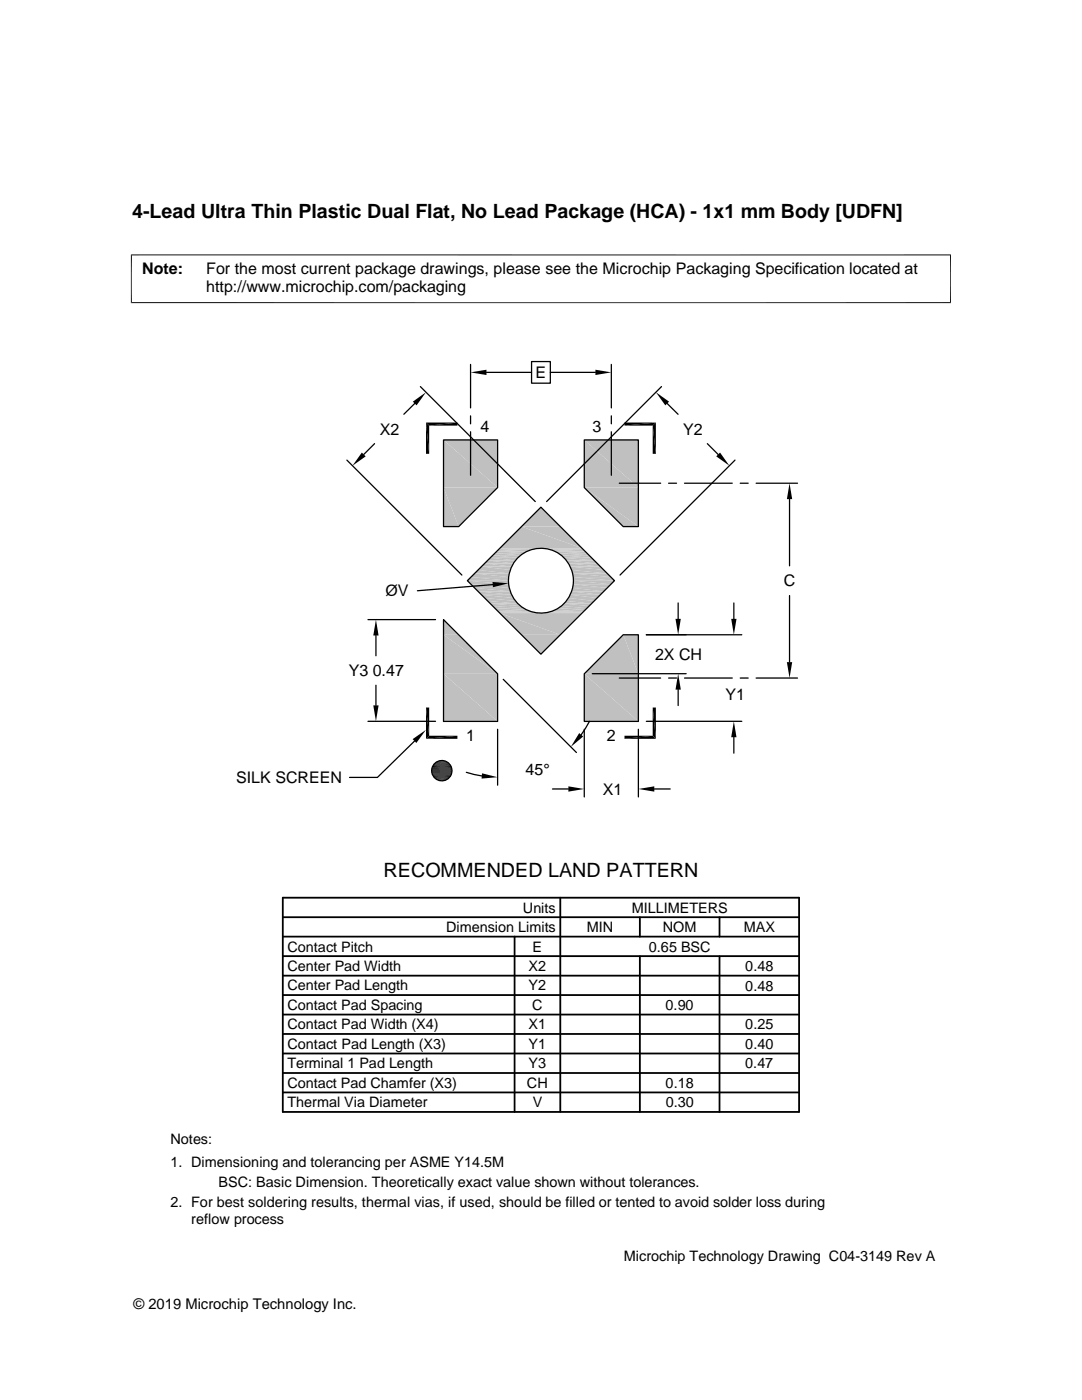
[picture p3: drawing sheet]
<svg xmlns="http://www.w3.org/2000/svg" width="216mm" height="279mm" viewBox="0 0 216 279" stroke-linecap="round" stroke-linejoin="round" font-family="sans-serif">
<g fill="#c0c0c0">
<path d="M116.6 87.8l10.8 9.5h-10.8z"/>
<path d="M116.6 87.8h10.8v9.5z"/>
<path d="M88.5 87.8l10.8 9.5h-10.8z"/>
<path d="M88.5 87.8h10.8v9.5z"/>
<path d="M107.9 101.2l3.9 3.9h-7.7z"/>
<path d="M116.6 97.3l10.8 7.8h-3z"/>
<path d="M116.6 97.3h10.8v7.8z"/>
<path d="M88.5 97.3l3 7.8h-3z"/>
<path d="M88.5 97.3h10.8l-7.8 7.8z"/>
<path d="M104.1 105.1l12 4.3h-16.3z"/>
<path d="M104.1 105.1h7.7l4.3 4.3z"/>
</g>
<path d="M99.4 109.7h7.1M99.6 109.5h7.6M99.7 109.4h16.5M108.7 109.5h7.6M109.4 109.7h7.1" fill="none" stroke="#c0c0c0" stroke-width=".2"/>
<path d="M99.1 109.9h6.7M110.1 109.9h6.7" fill="none" stroke="#c0c0c0" stroke-width=".28"/>
<path d="M98.8 110.2h6.3M110.7 110.2h6.4" fill="none" stroke="#c0c0c0" stroke-width=".36"/>
<path d="M98.3 110.6h6.2M111.4 110.6h6.1" fill="none" stroke="#c0c0c0" stroke-width=".42"/>
<g fill="#c0c0c0">
<path d="M112 110.8l6 .5h-5.5z"/>
<path d="M112 110.8h5.5l.5 .5z"/>
<path d="M98.3 110.8l5.1 .5h-5.5z"/>
<path d="M98.3 110.8h5.6l-.5 .5z"/>
<path d="M112.5 111.3l6.1 .5h-5.6z"/>
<path d="M112.5 111.3h5.5l.6 .5z"/>
<path d="M97.3 111.8l.6-.5 5 .5z"/>
<path d="M97.9 111.3h5.5l-.5 .5z"/>
<path d="M113 111.8l6.2 .6h-5.8z"/>
<path d="M113 111.8h5.6l.6 .6z"/>
<path d="M97.3 111.8l5.1 .6h-5.7z"/>
<path d="M97.3 111.8h5.6l-.5 .6z"/>
<path d="M113.4 112.4l6.4 .7h-6z"/>
<path d="M113.4 112.4h5.8l.6 .7z"/>
<path d="M96.7 112.4l5.4 .7h-6z"/>
<path d="M96.7 112.4h5.7l-.3 .7z"/>
<path d="M113.8 113.1l6.7 .6h-6.4z"/>
<path d="M113.8 113.1h6l.7 .6z"/>
<path d="M96.1 113.1l5.7 .6h-6.4z"/>
<path d="M96.1 113.1h6l-.3 .6z"/>
<path d="M114.1 113.7l7.1 .7h-6.9z"/>
<path d="M114.1 113.7h6.4l.7 .7z"/>
<path d="M95.4 113.7l6.2 .7h-6.9z"/>
<path d="M95.4 113.7h6.4l-.2 .7z"/>
<path d="M114.3 114.4l7.6 .8h-7.5z"/>
<path d="M114.3 114.4h6.9l.7 .8z"/>
<path d="M94.7 114.4l6.8 .8h-7.5z"/>
<path d="M94.7 114.4h6.9l-.1 .8z"/>
<path d="M114.4 115.2l8.2 .7h-8.2z"/>
<path d="M114.4 115.2h7.5l.7 .7z"/>
<path d="M93.3 115.9l.7-.7 7.5 .7z"/>
<path d="M94 115.2h7.5v.7z"/>
<path d="M114.4 115.9l7.5 .7h-7.5z"/>
<path d="M114.4 115.9h8.2l-.7 .7z"/>
<path d="M93.3 115.9l8.2 .7h-7.5z"/>
<path d="M93.3 115.9h8.2v.7z"/>
<path d="M114.4 116.6l6.8 .7h-6.9z"/>
<path d="M114.4 116.6h7.5l-.7 .7z"/>
<path d="M94 116.6l7.6 .7h-6.9z"/>
<path d="M94 116.6h7.5l.1 .7z"/>
<path d="M114.3 117.3l6.2 .7h-6.4z"/>
<path d="M114.3 117.3h6.9l-.7 .7z"/>
<path d="M94.7 117.3l7.1 .7h-6.4z"/>
<path d="M94.7 117.3h6.9l.2 .7z"/>
<path d="M114.1 118l5.7 .7h-6z"/>
<path d="M114.1 118h6.4l-.7 .7z"/>
<path d="M95.4 118l6.7 .7h-6z"/>
<path d="M95.4 118h6.4l.3 .7z"/>
<path d="M113.8 118.7l5.4 .6h-5.8z"/>
<path d="M113.8 118.7h6l-.6 .6z"/>
<path d="M96.1 118.7l6.3 .6h-5.7z"/>
<path d="M96.1 118.7h6l.3 .6z"/>
<path d="M113.4 119.3l5.2 .6h-5.6z"/>
<path d="M113.4 119.3h5.8l-.6 .6z"/>
<path d="M96.7 119.3l6.2 .6h-5.6z"/>
<path d="M96.7 119.3h5.7l.5 .6z"/>
<path d="M113 119.9l5 .6h-5.5z"/>
<path d="M113 119.9h5.6l-.6 .6z"/>
<path d="M97.3 119.9l6.1 .6h-5.5z"/>
<path d="M97.3 119.9h5.6l.5 .6z"/>
<path d="M112 120.9l.5-.4 5 .4z"/>
<path d="M112.5 120.5h5.5l-.5 .4z"/>
<path d="M97.9 120.5l6 .4h-5.6z"/>
<path d="M97.9 120.5h5.5l.5 .4z"/>
</g>
<path d="M98.3 121.2h6.2M111.4 121.2h6.1" fill="none" stroke="#c0c0c0" stroke-width=".42"/>
<path d="M98.8 121.5h6.3M110.7 121.5h6.4" fill="none" stroke="#c0c0c0" stroke-width=".36"/>
<path d="M99.1 121.9h6.7M110.1 121.9h6.7" fill="none" stroke="#c0c0c0" stroke-width=".28"/>
<path d="M99.4 122.1h7.1M99.6 122.3h7.6M99.7 122.3h16.5M108.7 122.3h7.6M109.4 122.1h7.1" fill="none" stroke="#c0c0c0" stroke-width=".2"/>
<g fill="#c0c0c0">
<path d="M88.5 123.7l3 3h-3z"/>
<path d="M104.1 126.7h7.7l-3.9 3.9z"/>
<path d="M99.8 122.4l12 4.3h-7.7z"/>
<path d="M99.8 122.4h16.3l-4.3 4.3z"/>
<path d="M124.4 126.7l3 7.8h-10.8z"/>
<path d="M124.4 126.7h3v7.8z"/>
<path d="M88.5 126.7l10.8 7.8h-10.8z"/>
<path d="M88.5 126.7h3l7.8 7.8z"/>
<path d="M116.6 134.5l10.8 9.5h-10.8z"/>
<path d="M116.6 134.5h10.8v9.5z"/>
<path d="M88.5 134.5l10.8 9.5h-10.8z"/>
<path d="M88.5 134.5h10.8v9.5z"/>
</g>
<g fill="none" stroke="#000" stroke-width=".25">
<path d="M83.9 77.2l22.9 22.9M93.9 72.7v8.7M97.1 74.3h9M106.1 72.2h3.7v4.3h-3.7zM109.8 74.3h9M122 72.7v8.7M132 77.2l-22.9 22.9M69.2 91.8l23 23M74.7 88.5l-2.1 2.2M82.8 80.5l-2.2 2.2M88.5 87.8h10.8v9.5l-7.8 7.8h-3zM93.9 83v1.6"/>
<path d="M93.9 86.2v8.6M116.6 87.8h10.8v17.3h-3l-7.8-7.8zM122 83v1.6M122 86.2v8.6M123.6 96.4h8.2M133.1 80.5l2.2 2.2M133.4 96.4h1.6M136.6 96.4h9.5M141.1 88.5l2.2 2.2M146.7 91.8l-23 23M147.7 96.4h1.6M150.9 96.4h8.2"/>
<path d="M157.5 99.6v13.3M98.3 116.7l-15 1.2M107.9 101.2l14.7 14.7-14.7 14.7-14.6-14.7zM157.5 118.9v13.2M73.4 123.7h13.5M75 126.8v4.1M75 136.8v4M88.5 123.7l10.8 10.8v9.5h-10.8zM100.4 135.6l14.6 14.6M118.2 134.5h18.7M123.6 135.3h8.2M124.4 126.7h3v17.3h-10.8v-9.5z"/>
<path d="M129 126.7h19M133.4 135.3h1.6M135.3 120.3v3.2M135.3 137.6v3.2M136.6 135.3h9.5M146.4 120.3v3.2M147.7 135.3h1.6M150.9 135.3h8.2M73.4 144h13.5M82.7 147.9l-7.4 7.3h-5.6M93 154.1l3.1 .8M99.3 145.5v11.2"/>
<path d="M110.2 157.5h3.2M116.6 145.5v13.5M117.6 144l-1.6 2.6M127.4 145.5v13.5M129 144h19M130.6 157.5h3.1M146.4 147.1v3.2"/>
<circle cx="107.9" cy="115.9" r="6.5"/>
<circle cx="88.2" cy="153.8" r="2.03"/>
</g>
<g fill="none" stroke="#000" stroke-width=".36">
<path d="M56.4 179.2h103v42.7h-103zM111.8 179.2v42.7M56.4 183h103M56.4 186.9h103M56.4 194.7h103M56.4 190.8h103M56.4 198.6h103M102.7 186.9v35M127.7 183v3.9M127.7 190.8v31.1M143.6 183v3.9M143.6 190.8v31.1"/>
<path d="M56.4 206.4h103M56.4 202.5h103M56.4 210.2h103M56.4 218h103M56.4 214.1h103"/>
</g>
<g fill="#000">
<path d="M93.9 74.3l3.2-.5v1zM118.8 73.8l3.2 .5-3.2 .5zM72.2 90.3l.8 .8-2.7 1.8zM82.4 80.2l2.6-1.9-1.9 2.6zM85 84.3l.6 6.3h-.6zM85 84.3h6.3l-5.7 .6zM85 84.3l.6 .6v5.7zM85.6 84.9l5.7-.6v.6zM124.6 84.3h6.3l-6.3 .6zM124.6 84.9l6.3-.6-.7 .6zM130.2 84.9l.7 5.7h-.7zM130.2 84.9l.7-.6v6.3z"/>
<path d="M130.9 78.3l2.6 1.9-.7 .7zM142.9 91.1l.8-.8 1.8 2.6zM157.5 96.4l.6 3.2h-1.1zM98.3 116.1l3.2 .3-3.1 .8zM75 123.7l.5 3.1h-1zM135.3 134.5l.5 3.1h-1zM134.8 123.5h1l-.5 3.2zM145.9 123.5h1.1l-.6 3.2zM157 132.1h1.1l-.6 3.2zM74.5 140.8h1l-.5 3.2zM82.3 147.5l2.7-1.8-1.9 2.6zM85 141.2l.6 5.6-.6 .6z"/>
<path d="M85 141.2h.6v5.6zM87.1 155.6l1.9 .1zM87.3 152h1.9zM87.3 155.7h1.5zM87.3 155.7h1.7zM87.3 152h1.7zM87.5 151.9l1.5 .1zM87.5 155.7l1.1 .1zM87.5 155.7h1.3zM87.5 151.9h1.3zM87.7 151.8l1.1 .1zM87.7 155.8h.7z"/>
<path d="M87.7 155.8h.9zM87.7 151.8h.9zM87.9 151.8h.7zM87.9 155.8h.5zM87.9 151.8h.5zM85 147.4l6.3-.6v.6zM85 147.4l.6-.6h5.7zM96.2 154.3l3.1 .8-3.2 .3zM113.4 156.9l3.2 .6-3.2 .5zM115.6 146.3l.8 .7-2.5 2.1zM130.2 141.2l.7 6.2-.7-.6zM124.6 146.8h5.6l-5.6 .6z"/>
<path d="M127.4 157.5l3.2-.6v1.1zM130.2 141.2h.7v6.2zM124.6 147.4l5.6-.6 .7 .6zM146.4 144l.6 3.1h-1.1z"/>
</g>
<g fill="none" stroke="#000" stroke-width=".2">
<path d="M26.1 50.9h163.7M26.2 50.8v9.7M189.7 50.8v9.7M26.1 60.4h163.7M86.1 153.5h4.1M86.1 153.7h4.1M86.1 154.1h4.1M86.2 154.3h4M86.2 153.3h4M86.2 153.1h3.9M86.2 154.5h3.9M86.3 154.6h3.7"/>
<path d="M86.3 153h3.7M86.4 154.8h3.6M86.4 152.8h3.6M86.5 152.6h3.4M86.5 155h3.4M86.6 155.1h3.1M86.6 152.5h3.1M86.7 155.3h2.9M86.7 152.3h2.9M86.8 155.4h2.7M86.8 152.2h2.7M87 152.1h2.3"/>
<path d="M87 155.5h2.3M87.1 152h2.1M87.1 155.6h2.1"/>
</g>
<path d="M86.1 153.9h4.1" fill="none" stroke="#000" stroke-width=".21"/>
<g font-size="3.9">
<text x="26.4" y="43.5">4-Lead Ultra Thin Plastic Dual Flat, No Lead Package (HCA) - 1x1 mm Body [UDFN]</text>
<text x="76.5" y="175">RECOMMENDED LAND PATTERN</text>
</g>
<g font-size="3.2">
<text x="28.4" y="54.6">Note:</text>
<text x="41.1" y="58.3">http://www.microchip.com/packaging</text>
<text x="41.1" y="54.6">For the most current package drawings, please see the Microchip Packaging Specification located at</text>
<text x="106.8" y="75.5">E</text>
<text x="75.8" y="86.8">X2</text>
<text x="95.9" y="86.2">4</text>
<text x="118.2" y="86.2">3</text>
<text x="136.3" y="86.8">Y2</text>
<text x="76.9" y="119">ØV</text>
<text x="156.4" y="117">C</text>
<text x="130.7" y="131.7">2X CH</text>
<text x="69.6" y="134.9">Y3 0.47</text>
<text x="144.8" y="139.7">Y1</text>
<text x="93" y="147.8">1</text>
<text x="121.1" y="147.8">2</text>
<text x="104.9" y="154.6">45°</text>
<text x="47.1" y="156.3">SILK SCREEN</text>
<text x="120.3" y="158.6">X1</text>
</g>
<g font-size="2.9">
<text x="104.3" y="182.1">Units</text>
<text x="126" y="182.1">MILLIMETERS</text>
<text x="57.3" y="189.9">Contact Pitch</text>
<text x="89" y="186">Dimension Limits</text>
<text x="106.3" y="189.9">E</text>
<text x="117.1" y="186">MIN</text>
<text x="129.5" y="189.9">0.65 BSC</text>
<text x="132.3" y="186">NOM</text>
<text x="148.4" y="186">MAX</text>
<text x="57.3" y="193.8">Center Pad Width</text>
<text x="57.3" y="197.7">Center Pad Length</text>
<text x="105.5" y="197.7">Y2</text>
<text x="105.5" y="193.8">X2</text>
<text x="148.7" y="197.7">0.48</text>
<text x="148.7" y="193.8">0.48</text>
<text x="57.3" y="201.6">Contact Pad Spacing</text>
<text x="106.2" y="201.6">C</text>
<text x="132.8" y="201.6">0.90</text>
<text x="57.3" y="209.3">Contact Pad Length (X3)</text>
<text x="57.3" y="205.4">Contact Pad Width (X4)</text>
<text x="105.5" y="209.3">Y1</text>
<text x="105.5" y="205.4">X1</text>
<text x="148.7" y="209.3">0.40</text>
<text x="148.7" y="205.4">0.25</text>
<text x="57.3" y="213.2">Terminal 1 Pad Length</text>
<text x="105.5" y="213.2">Y3</text>
<text x="148.7" y="213.2">0.47</text>
<text x="57.3" y="221">Thermal Via Diameter</text>
<text x="57.3" y="217.1">Contact Pad Chamfer (X3)</text>
<text x="105.1" y="217.1">CH</text>
<text x="106.3" y="221">V</text>
<text x="132.8" y="217.1">0.18</text>
<text x="132.8" y="221">0.30</text>
<text x="34" y="228.3">Notes:</text>
<text x="34" y="232.9">1. Dimensioning and tolerancing per ASME Y14.5M</text>
<text x="43.6" y="236.9">BSC: Basic Dimension. Theoretically exact value shown without tolerances.</text>
<text x="34" y="241">2. For best soldering results, thermal vias, if used, should be filled or tented to avoid solder loss during</text>
<text x="38.1" y="244.3">reflow process</text>
<text x="124.5" y="251.7">Microchip Technology Drawing C04-3149 Rev A</text>
<text x="26.6" y="261.3">© 2019 Microchip Technology Inc.</text>
</g>
</svg>
